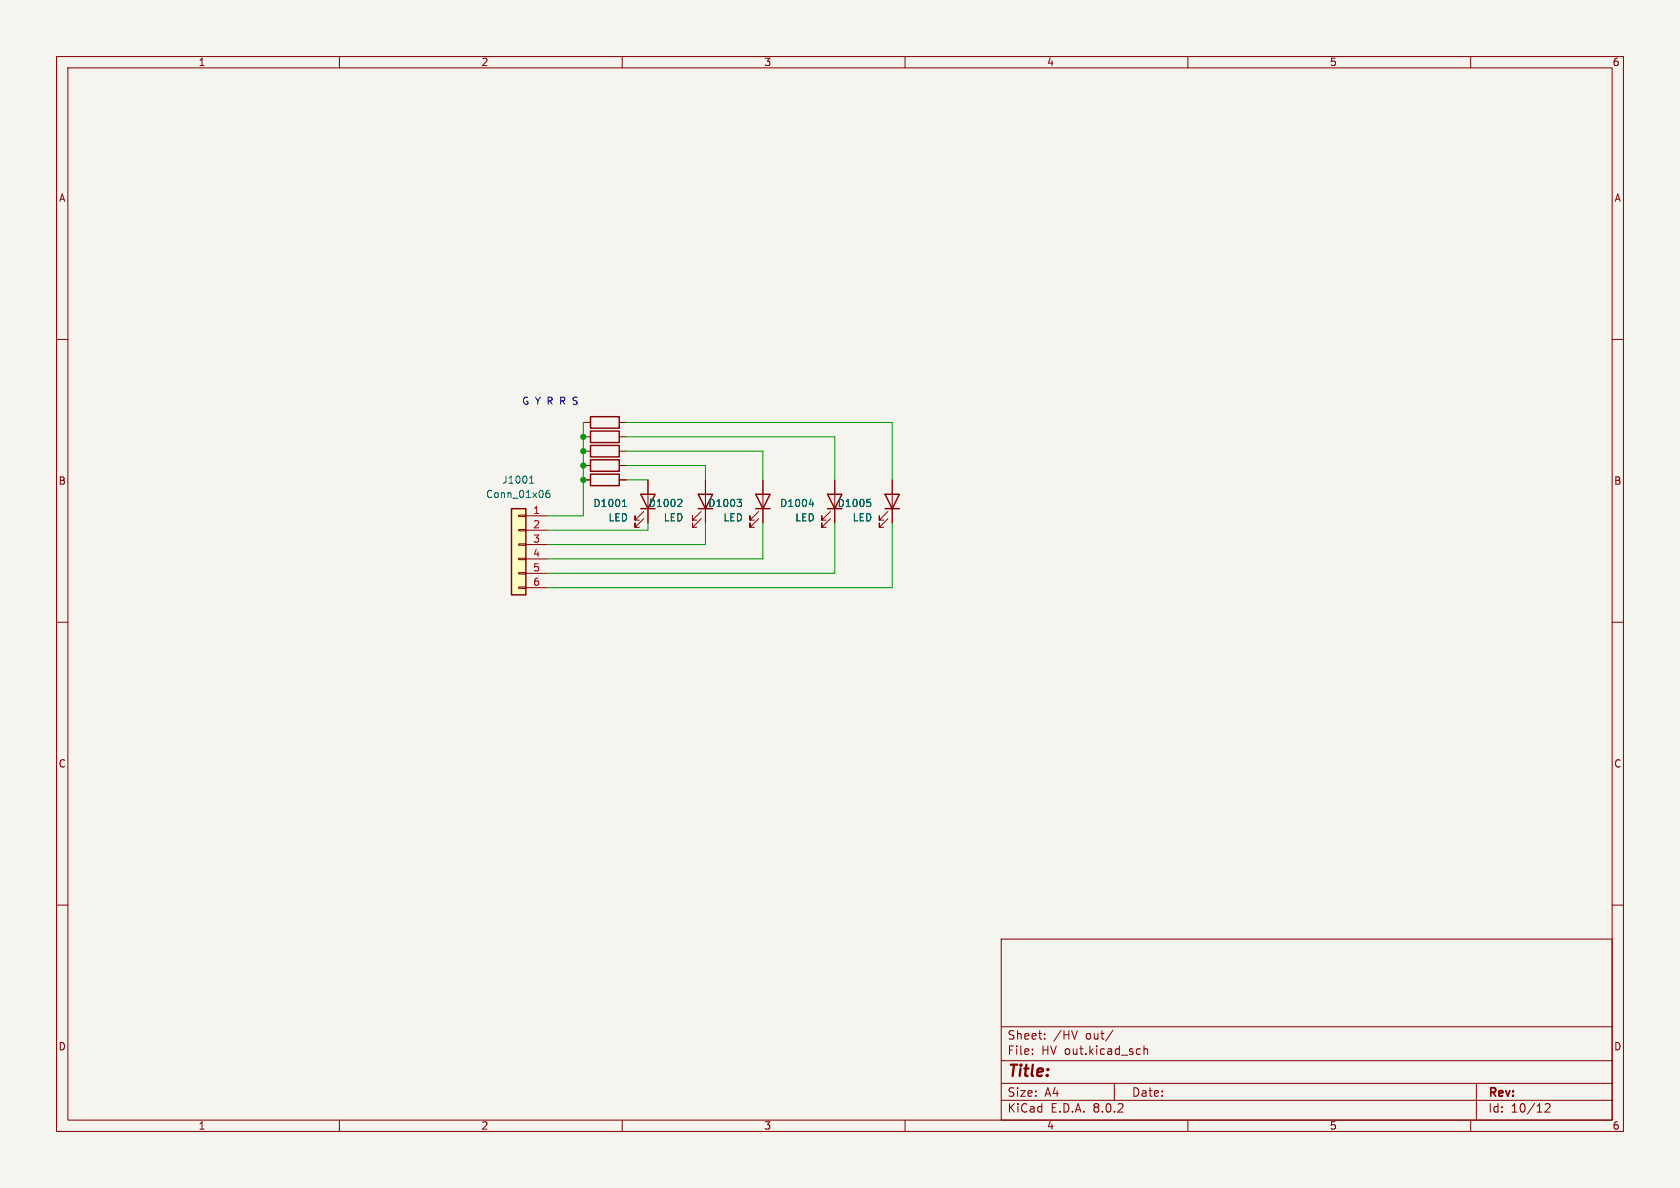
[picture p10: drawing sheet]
<svg xmlns="http://www.w3.org/2000/svg" width="297mm" height="210mm" viewBox="0 0 297 210" stroke-linecap="round" stroke-linejoin="round" font-family="sans-serif">
<path d="M0 0h297v210h-297z" fill="#f5f4ef" stroke="#f5f4ef" stroke-width=".18"/>
<g fill="none" stroke="#840000" stroke-width=".18">
<path d="M10 10h277v190h-277zM12 12h273v186h-273zM60 10v2M110 10v2M160 10v2M210 10v2M260 10v2M10 60h2M285 60h2M10 110h2M285 110h2M10 160h2"/>
<path d="M285 160h2M177 166h108v32h-108zM60 198v2M110 198v2M160 198v2M177 194.5h108M177 191.5h108M177 187.5h108M177 181.5h108M182.5 186.3v.1M182.5 185.5v.1M184.7 183.6v.1"/>
<path d="M184.7 182.8v.1M190.5 182.2l-.5 1.5M196.7 182.1l-1.2 2M197 191.5v3M202.2 184.9v1.5M202.2 185.5l.3-.1 .3 .1 .1 .9M210 198v2M260 198v2M261 191.5v6.5M273.2 195.2l.5-.1 .3 .1v.3l-.9 1.1h.9"/>
</g>
<path d="M90.4 89.9h2.6v15.3h-2.6z" fill="#ffffc2"/>
<g fill="none" stroke="#840000" stroke-width=".18">
<path d="M103.1 74.7h1.3M103.1 77.2h1.3M103.1 79.8h1.3M109.5 74.7h1.2M109.5 77.2h1.2M109.5 79.8h1.2M91.7 98.7h1.3v.2h-1.3zM91.7 96.1h1.3v.3h-1.3zM91.7 93.6h1.3v.3h-1.3zM91.7 91.1h1.3v.2h-1.3zM93 91.2h3.8M93 93.7h3.8"/>
<path d="M93 96.3h3.8M93 98.8h3.8M103.1 82.3h1.3M103.1 84.8h1.3M109.5 82.3h1.2M109.5 84.8h1.2M113.8 91.7l-1.5 1.5v-.7v.7h.7M113.8 90.4l-1.5 1.5v-.7v.7h.7M114.6 84.8v7.7M124 91.7l-1.6 1.5v-.7v.7h.8M124 90.4l-1.6 1.5v-.7v.7h.8M124.7 84.8v7.7"/>
<path d="M134.1 91.7l-1.5 1.5v-.7v.7h.7M134.1 90.4l-1.5 1.5v-.7v.7h.7M134.9 84.8v7.7M146.8 91.7l-1.5 1.5v-.7v.7h.7M146.8 90.4l-1.5 1.5v-.7v.7h.7M147.6 84.8v7.7M157 91.7l-1.6 1.5v-.7v.7h.8M157 90.4l-1.6 1.5v-.7v.7h.8M157.7 84.8v7.7M91.7 103.8h1.3v.2h-1.3zM91.7 101.2h1.3v.3h-1.3zM93 101.3h3.8"/>
<path d="M93 103.9h3.8"/>
</g>
<g fill="none" stroke="#840000" stroke-width=".25">
<path d="M104.4 73.7h5.1v2h-5.1zM104.4 76.2h5.1v2h-5.1zM104.4 78.7h5.1v2.1h-5.1zM90.4 89.9h2.6v15.3h-2.6zM104.4 81.3h5.1v2h-5.1zM104.4 83.8h5.1v2.1h-5.1zM113.3 87.4h2.5l-1.2 2.5zM113.3 89.9h2.5M123.4 87.4h2.6l-1.3 2.5zM123.4 89.9h2.6M133.6 87.4h2.5l-1.2 2.5zM133.6 89.9h2.5"/>
<path d="M146.3 87.4h2.5l-1.2 2.5zM146.3 89.9h2.5M156.5 87.4h2.5l-1.3 2.5zM156.5 89.9h2.5"/>
</g>
<path d="M93.6 85.4h.8M93.8 84.4l.2-.3v1.3M97.1 86.7h-.4a.86 .86 0 0 0 0 1.3l.5-.2v-.4l-.2-.2h-.4l-.1 .2M110 89.5h.8M110.2 88.6l.2-.3v1.2M120.3 88.3l.3 .2-.1 .3-.7 .7h.8M130.3 88.3h.8l-.4 .5M130.8 88.8l.3 .2v.3l-.3 .2M143.1 89.1h.8M143.7 88.7v.8M153.3 88.3h.6M153.7 88.8l.3 .2v.3l-.3 .2" fill="none" stroke="#006464" stroke-width=".18"/>
<path d="M103.1 74.7v16.5h-6.3M110.7 77.2h36.9v7.6M110.7 79.8h24.2v5M110.7 74.7h47v10.1M110.7 82.3h14v2.5M110.7 84.8h3.9M114.6 92.5v1.2h-17.8M124.7 92.5v3.8h-27.9M134.9 92.5v6.3h-38.1M147.6 92.5v8.8h-50.8M157.7 92.5v11.4h-60.9" fill="none" stroke="#009600" stroke-width=".18"/>
<g fill="#009600" stroke="#009600" stroke-width=".18">
<circle cx="103.1" cy="77.2" r=".46"/>
<circle cx="103.1" cy="79.8" r=".46"/>
<circle cx="103.1" cy="82.3" r=".46"/>
<circle cx="103.1" cy="84.8" r=".46"/>
</g>
<text font-size="2.8" fill="#840000" x="178" y="190.9">Title:</text>
<g font-size="2.1" fill="#840000">
<text x="178" y="184">Sheet:</text>
<text x="186.2" y="184">/HV</text>
<text x="192" y="184">out/</text>
<text x="178" y="186.7">File:</text>
<text x="184.1" y="186.7">HV out.kicad_sch</text>
<text x="178" y="196.9">KiCad</text>
<text x="178" y="194.1">Size:</text>
<text x="184.7" y="194.1">A4</text>
<text x="185.7" y="196.9">E.D.A.</text>
<text x="193.3" y="196.9">8.0.2</text>
<text x="200" y="194.1">Date:</text>
<text x="263" y="194.3">Rev:</text>
<text x="263" y="196.9">Id:</text>
<text x="267.1" y="196.9">10/12</text>
</g>
<g font-size="1.8" fill="#840000">
<text x="35" y="11.9">1</text>
<text x="85" y="11.9">2</text>
<text x="135" y="11.9">3</text>
<text x="185" y="11.9">4</text>
<text x="235" y="11.9">5</text>
<text x="285" y="11.9">6</text>
<text x="10.3" y="35.9">A</text>
<text x="285.3" y="35.9">A</text>
<text x="10.3" y="85.9">B</text>
<text x="285.3" y="85.9">B</text>
<text x="10.3" y="135.9">C</text>
<text x="285.3" y="135.9">C</text>
<text x="10.3" y="185.9">D</text>
<text x="285.3" y="185.9">D</text>
<text x="35" y="199.9">1</text>
<text x="85" y="199.9">2</text>
<text x="135" y="199.9">3</text>
<text x="185" y="199.9">4</text>
<text x="235" y="199.9">5</text>
<text x="285" y="199.9">6</text>
</g>
<text font-size="1.8" fill="#0000c2" x="92.2" y="71.6">G Y R R S</text>
<g font-size="1.8" fill="#006464">
<text x="85.8" y="88.2">Conn_01x06</text>
<text x="88.7" y="85.7">J1001</text>
<text x="104.8" y="89.8">D1001</text>
<text x="114.6" y="89.8">D1002</text>
<text x="125.1" y="89.8">D1003</text>
<text x="137.8" y="89.8">D1004</text>
<text x="148" y="89.8">D1005</text>
<text x="107.5" y="92.4">LED</text>
<text x="117.2" y="92.4">LED</text>
<text x="127.8" y="92.4">LED</text>
<text x="140.5" y="92.4">LED</text>
<text x="150.6" y="92.4">LED</text>
</g>
<g font-size="1.8" fill="#a90000">
<text x="94.2" y="90.9">1</text>
<text x="94.2" y="93.5">2</text>
<text x="94.2" y="96">3</text>
<text x="94.2" y="98.6">4</text>
<text x="94.2" y="101.1">5</text>
<text x="94.2" y="103.6">6</text>
</g>
</svg>
